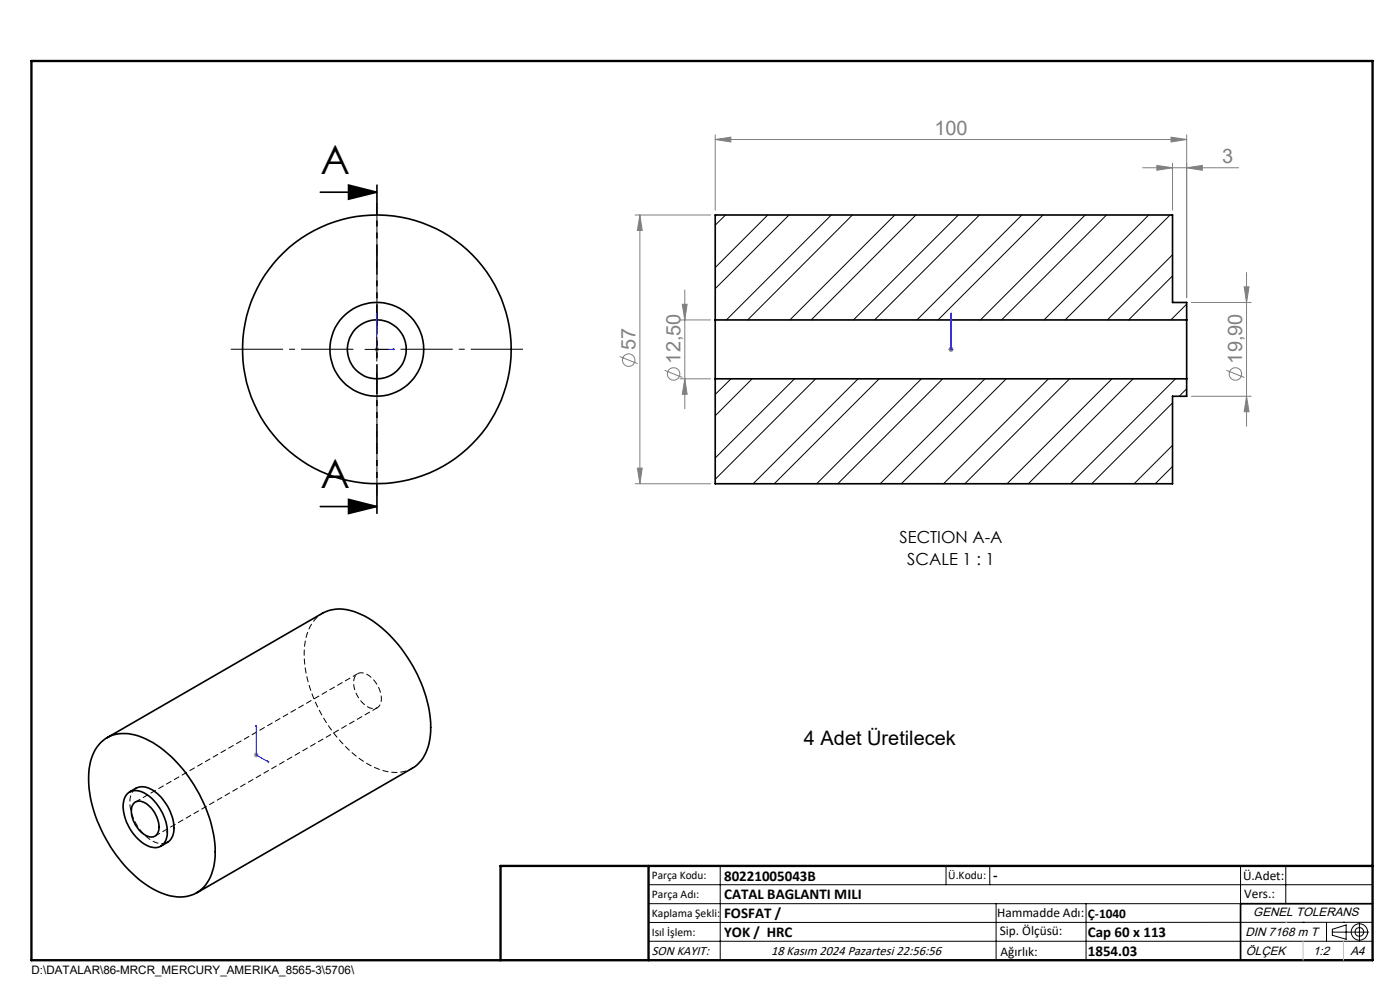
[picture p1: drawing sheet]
<svg xmlns="http://www.w3.org/2000/svg" width="297mm" height="210mm" viewBox="0 0 297 210" stroke-linecap="round" stroke-linejoin="round" font-family="sans-serif">
<g fill="none" stroke="#000" stroke-width=".35">
<path d="M73.9 39.3l6 1.5-6 1.5zM67.9 40.8h12M151.7 67.9v12.5M151.7 67.9v-22.3h97v18.6h3v3.7M151.7 67.9h100M251.7 67.9v12.5M151.7 80.4v22.2h97v-18.5h3v-3.7M151.7 80.4h100M67.9 107.4h12M73.9 105.9l6 1.5-6 1.5zM21.4 157.4a7.5 7.5 0 0 1 8-1.3 24.2 24.2 0 0 1 11.8 10.5 26.6 26.6 0 0 1 4.4 15.7 8.6 8.6 0 0 1-4.4 7.3 9.3 9.3 0 0 1-8-.7 28.7 28.7 0 0 1-13-15.8 19.5 19.5 0 0 1-.6-12.9l.6-1.2zM22.7 156.5l45.7-26.4a8.6 8.6 0 0 1 8.2 .2 26.4 26.4 0 0 1 11.4 11.8 23.9 23.9 0 0 1 3.1 15.4 7.8 7.8 0 0 1-3.6 5.5l-45.8 26.4"/>
<path d="M27.1 168.3a3.4 3.4 0 0 1 4.4 .5 10.1 10.1 0 0 1 3.9 8.6 2.63 2.63 0 0 1-3.9 2.1 9.8 9.8 0 0 1-5.3-9.4l.4-1.2zM27.5 168a4.9 4.9 0 0 1 2.4-1.1 6.5 6.5 0 0 1 5.4 3.7 8.1 8.1 0 0 1 1.3 6.8l-.4 .7-.6 .5-1.5 .9M28.5 170.3a2.31 2.31 0 0 1 3.1 .6 5.9 5.9 0 0 1 1.9 5.6 1.66 1.66 0 0 1-2.6 .7 6.2 6.2 0 0 1-2.9-6.1zM291.2 191.7h-28v12"/>
<circle cx="79.9" cy="74.1" r="10"/>
<circle cx="79.9" cy="74.1" r="28.5"/>
<circle cx="79.9" cy="74.1" r="6.2"/>
</g>
<g fill="none" stroke="#000" stroke-width=".21">
<path d="M153.9 45.6l-2.2 2.2M162.9 45.6l-11.2 11.2M167.4 45.6l-15.7 15.6M176.4 45.6l-22.3 22.3M180.8 45.6l-22.2 22.3M189.8 45.6l-22.2 22.3M194.3 45.6l-22.2 22.3M203.3 45.6l-22.3 22.3M207.8 45.6l-22.3 22.3M216.8 45.6l-22.3 22.3M221.3 45.6l-22.3 22.3M230.2 45.6l-22.2 22.3"/>
<path d="M234.7 45.6l-22.2 22.3M243.7 45.6l-22.2 22.3M248.2 45.6l-22.2 22.3M248.7 54l-13.8 13.9M248.7 58.5l-9.3 9.4M77.4 74.1h5M79.9 71.6v5M251.7 64.5l-3.3 3.4M155.1 80.4l-3.4 3.3M159.6 80.4l-7.9 7.8M168.6 80.4l-16.9 16.7M173 80.4l-21.3 21.3"/>
<path d="M182 80.4l-22.2 22.2M186.5 80.4l-22.2 22.2M195.5 80.4l-22.3 22.2M200 80.4l-22.3 22.2M209 80.4l-22.3 22.2M213.5 80.4l-22.3 22.2M222.4 80.4l-22.2 22.2M226.9 80.4l-22.2 22.2M235.9 80.4l-22.3 22.2M240.4 80.4l-22.2 22.2M248.7 94.5l-8.1 8.1M248.7 85.5l-17.1 17.1"/>
<path d="M248.7 98.9l-3.6 3.7M249.4 80.4l-22.3 22.2M251.7 82.5l-1.5 1.6M137.6 187.7h153.6M137.6 191.7h153.6M137.6 199.7h153.6M152.8 183.7v20M200.7 183.7v4M210 183.7v4M211.3 191.7v12M230.4 191.7v12M263.2 183.7v20"/>
<path d="M272.8 183.7v8M276.4 195.6h.1M281.4 195.6v4.1M282.6 197.7h7.8M282.6 197.1l3-.9v3l-3-.8zM285 195.6h.1M288.4 195.8v3.8M291.2 195.6l-153.6 .1"/>
<circle cx="288.4" cy="197.7" r="1.74"/>
<circle cx="288.4" cy="197.7" r=".93"/>
</g>
<path d="M68.5 130.1a8.8 8.8 0 0 0-3.9 7.4 28.5 28.5 0 0 0 7.1 19.1 18.6 18.6 0 0 0 11.5 7.2h2l1.2-.4 1.1-.4" fill="none" stroke="#000" stroke-width=".21" stroke-dasharray="1.3 .6" stroke-dashoffset=".5" stroke-linecap="butt"/>
<path d="M28.9 167.2a4.1 4.1 0 0 0-1.2 4.6 9.7 9.7 0 0 0 5.6 7l1.3 .2 1-.3" fill="none" stroke="#000" stroke-width=".21" stroke-dasharray="1.3 .6" stroke-dashoffset="-.1" stroke-linecap="butt"/>
<path d="M80.9 148.2a6.1 6.1 0 0 0-3.9-5.5 1.77 1.77 0 0 0-2 2.3 5.9 5.9 0 0 0 4.1 5.3 1.75 1.75 0 0 0 1.8-2.1" fill="none" stroke="#000" stroke-width=".21" stroke-dasharray="1.3 .6" stroke-dashoffset=".6" stroke-linecap="butt"/>
<path d="M75.9 142.9l-47.2 27.2M32.9 177.3l47.1-27.2" fill="none" stroke="#000" stroke-width=".21" stroke-dasharray="1.3 .6" stroke-dashoffset=".1" stroke-linecap="butt"/>
<g fill="none" stroke="#808080" stroke-width=".21">
<path d="M151.7 29.6l3.3-.5v1zM151.7 28.6v16M151.7 29.6h100M242.4 35.6h20.4M245.4 35.1l3.3 .5-3.3 .5zM248.4 29.1l3.3 .5-3.3 .5zM248.7 34.6v10M251.7 35.6l3.4-.5v1zM251.7 28.6v34.5M134.7 45.6h16M135.7 45.6l.5 3.3h-1zM135.7 45.6v57"/>
<path d="M264.4 57.8v32.6M79.4 74.1h1M79.6 73.8l.7 .7M79.9 73.6v1M80.3 73.8l-.7 .7M131.5 75.6l3.8 1.5M141 78.6l3.8 1.5M144.3 67.9h6.4M144.7 64.5h1.1l-.5 3.4zM145.3 61.5v25.2M201.2 74.1h1M201.4 73.8l.7 .7"/>
<path d="M201.8 73.6v1M202.1 73.8l-.7 .7M252.7 64.2h12.7M260.2 78.6l3.8 1.5M263.9 60.8h1.1l-.6 3.4zM135.2 99.3h1l-.5 3.3zM144.3 80.4h6.4M145.3 80.4l.5 3.2h-1.1zM252.7 84.1h12.7M264.4 84.1l.6 3.2h-1.1zM134.7 102.6h16M54 159.8l.7 .7"/>
<path d="M54.4 159.6v1M54.7 159.8l-.7 .7M53.9 160.2h1"/>
<circle cx="133.4" cy="76.4" r="1.32"/>
<circle cx="142.9" cy="79.3" r="1.33"/>
<circle cx="262.1" cy="79.3" r="1.33"/>
</g>
<path d="M79.9 66.4l.1 .4h-.2zM79.9 66.4v7.7h3.9M83.4 74l.4 .1-.4 .1zM201.8 74v.2zM201.8 66.4v.4v-.4M201.8 74.1h.1M201.8 66.4v7.7M54.4 153.8v.4l-.1-.1zM54.4 153.8v6.4l2.7 1.5M56.8 161.5l.3 .2-.3-.1z" fill="none" stroke="#00f" stroke-width=".21"/>
<path d="M75 74.1h-26M80 69.1v-26M80 79.1v26M85 74.1h26" fill="none" stroke="#000" stroke-width=".21" stroke-dasharray="15.2 1.3 1.3 1.3" stroke-dashoffset="4.1" stroke-linecap="butt"/>
<path d="M80 38.7v70.7" fill="none" stroke="#000" stroke-width=".35" stroke-dasharray="6.3 1.3 1.3 1.3 1.3 1.3" stroke-dashoffset="-.4" stroke-linecap="butt"/>
<path d="M106.2 203.7h185" fill="none" stroke="#000" stroke-width=".25"/>
<path d="M6.7 12.9h284.5v190.8h-284.5zM137.6 183.7v20M291.2 183.7h-185v20" fill="none" stroke="#000" stroke-width=".5"/>
<path d="M272.8 195.6h.1M276.4 199.7v4M285 199.7v4" fill="none" stroke="#c0c0c0" stroke-width=".21"/>
<path d="M73.9 39.3l6 1.5-6 1.5zM73.9 105.9l6 1.5-6 1.5z" fill="#000"/>
<g fill="#00f">
<path d="M83.4 74l.4 .1-.4 .1zM79.9 66.4l.1 .4h-.2z"/>
<path d="M56.8 161.5l.3 .2-.3-.1zM54.4 153.8v.4l-.1-.1z"/>
<path d="M201.8 74v.2zM201.8 66.4v.4zM201.8 74v.2zM201.8 66.4v.4z"/>
</g>
<g fill="#808080">
<path d="M251.7 35.6l3.4-.5v1zM245.4 35.1l3.3 .5-3.3 .5z"/>
<path d="M151.7 29.6l3.3-.5v1zM248.4 29.1l3.3 .5-3.3 .5z"/>
<path d="M264.4 84.1l.6 3.2h-1.1zM263.9 60.8h1.1l-.6 3.4zM135.2 99.3h1l-.5 3.3zM135.7 45.6l.5 3.3h-1z"/>
<path d="M144.7 64.5h1.1l-.5 3.4zM145.3 80.4l.5 3.2h-1.1z"/>
</g>
<g font-size="8.5">
<text x="68" y="36.9">A</text>
<text x="68" y="103.6">A</text>
</g>
<g font-size="4.2" fill="#808080">
<text x="198.2" y="28.6">100</text>
<text x="259.3" y="34.6">3</text>
<text x="134.8" y="74.2" transform="rotate(-90 134.8 74.2)">57</text>
<text x="144.3" y="77.1" transform="rotate(-90 144.3 77.1)">12,50</text>
<text x="263.5" y="77.1" transform="rotate(-90 263.5 77.1)">19,90</text>
</g>
<text font-size="4.2" x="170.6" y="158">4 Adet Üretilecek</text>
<g font-size="3.5">
<text x="190.8" y="115.2">SECTION A-A</text>
<text x="192.5" y="119.7">SCALE 1 : 1</text>
</g>
<g font-size="3.2">
<text x="153.6" y="190.8">CATAL BAGLANTI MILI</text>
<text x="153.6" y="186.8">80221005043B</text>
<text x="210.7" y="186.6">-</text>
<text x="153.6" y="194.8">FOSFAT /</text>
<text x="153.6" y="198.8">YOK / HRC</text>
<text x="230.8" y="198.7">Cap 60 x 113</text>
<text x="230.8" y="202.8">1854.03</text>
</g>
<g font-size="2.8">
<text x="263.7" y="186.7">Ü.Adet:</text>
<text x="263.9" y="190.5">Vers.:</text>
<text x="211.5" y="194.5">Hammadde Adı:</text>
<text x="230.8" y="194.7">Ç-1040</text>
<text x="138.3" y="202.6">SON KAYIT:</text>
<text x="163.6" y="202.6">18 Kasım 2024 Pazartesi 22:56:56</text>
<text x="212.1" y="198.4">Sip. Ölçüsü:</text>
<text x="212.2" y="202.7">Ağırlık:</text>
</g>
<g font-size="2.6">
<text x="265.9" y="194.4">GENEL TOLERANS</text>
<text x="264.2" y="198.5">DIN 7168 m T</text>
<text x="264.3" y="202.6">ÖLÇEK</text>
<text x="278.5" y="202.6">1:2</text>
<text x="286.5" y="202.6">A4</text>
</g>
<g font-size="2.5">
<text x="138.3" y="186.4">Parça Kodu:</text>
<text x="138.3" y="190.5">Parça Adı:</text>
<text x="201.2" y="186.5">Ü.Kodu:</text>
<text x="138.3" y="194.5">Kaplama Şekli:</text>
<text x="138.3" y="198.6">Isıl İşlem:</text>
<text x="6.7" y="206.7">D:\DATALAR\86-MRCR_MERCURY_AMERIKA_8565-3\5706\</text>
</g>
</svg>
